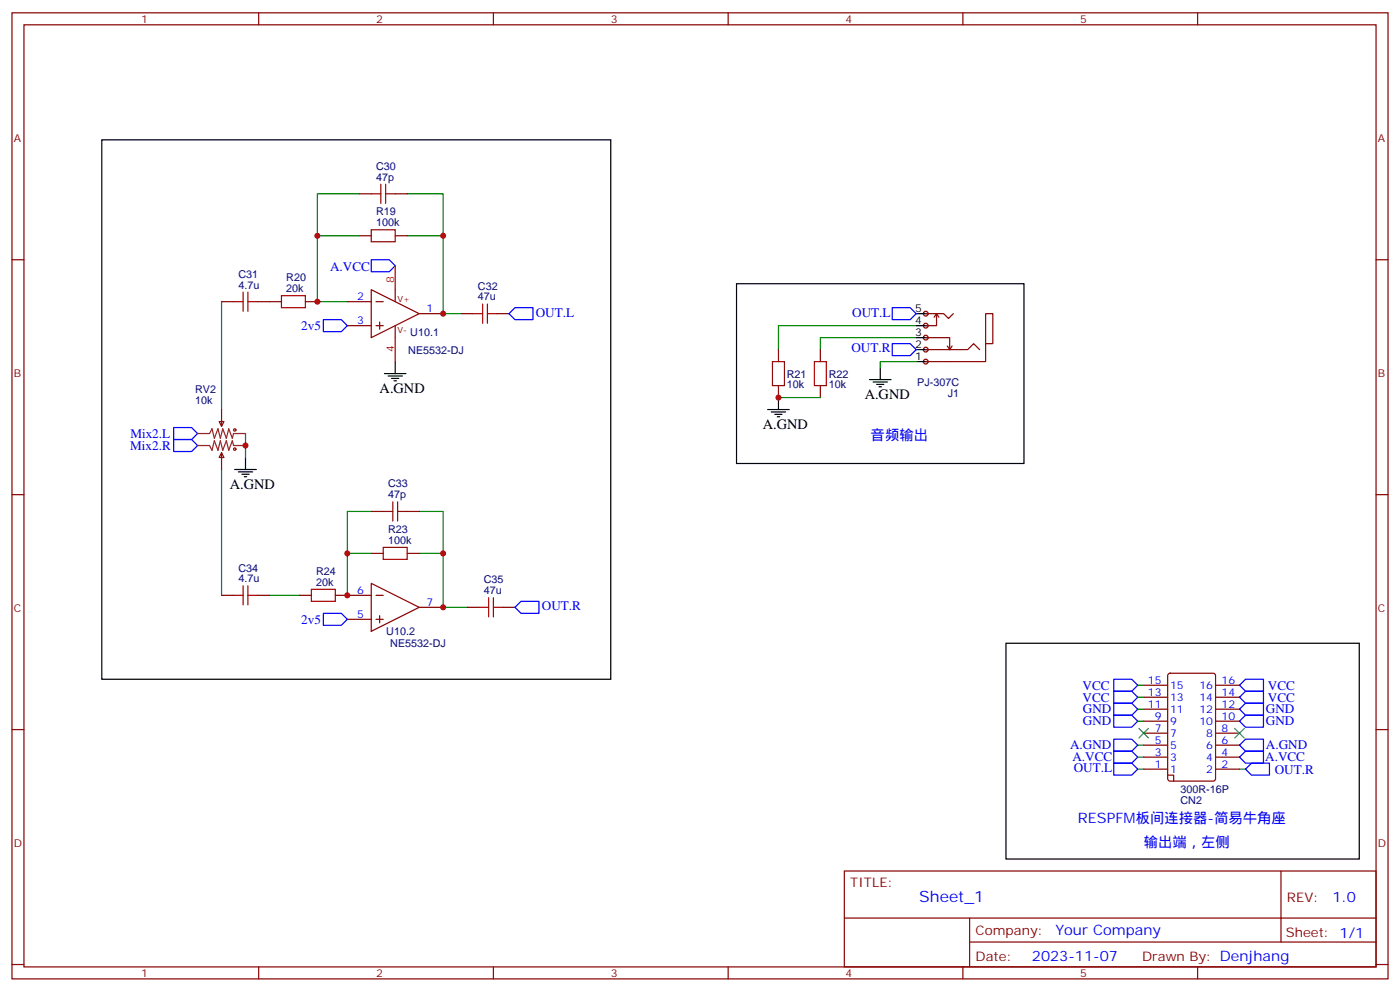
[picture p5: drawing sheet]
<svg xmlns="http://www.w3.org/2000/svg" width="412mm" height="292mm" viewBox="0 0 412 292" stroke-linecap="round" stroke-linejoin="round" font-family="sans-serif">
<g fill="none" stroke="#870000" stroke-width=".35">
<path d="M3.5 3.8h405.4v284.3h-405.4zM7.1 7.3h398.2v277.3h-398.2zM76.2 3.8v3.5M145.3 3.8v3.5M214.5 3.8v3.5M283.6 3.8v3.5M352.8 3.8v3.5M3.5 76.4h3.6M405.3 76.4h3.6M229.3 102.9v3.5M229.3 113.5v3.5M241.7 102.9v3.5"/>
<path d="M241.7 113.5v3.5M3.5 145.6h3.6M405.3 145.6h3.6M3.5 214.7h3.6M405.3 214.7h3.6M248.7 256.4h156.6v28.2h-156.6zM377.3 256.4v20.9M248.7 270.2h156.5M285.6 277.3h119.6M285.6 270.2v14.1M3.5 283.9h3.6M76.2 284.6v3.5"/>
<path d="M145.3 284.6v3.5M214.5 284.6v3.5M283.6 284.6v3.5M352.8 284.6v3.5M405.3 283.9h3.6"/>
</g>
<path d="M217 83.5h84.6v52.9h-84.6zM229.3 117v3.5M226.1 120.5h6.4M227.2 121.2h4.2M228.2 122h2.2M229 122.7h.7" fill="none" stroke="#000" stroke-width=".35"/>
<path d="M269.9 99.4h-28.2v3.5M269.9 95.8h-40.6v7.1" fill="none" stroke="#008700" stroke-width=".35"/>
<path d="M227.5 106.4h3.6v7.1h-3.6zM239.9 106.4h3.5v7.1h-3.5z" fill="none" stroke="#a10000" stroke-width=".35"/>
<g fill="#f0f0f0" stroke="#870000" stroke-width=".35">
<circle cx="272.7" cy="92.3" r=".71"/>
<circle cx="272.7" cy="95.8" r=".71"/>
<circle cx="272.7" cy="99.4" r=".71"/>
<circle cx="272.7" cy="102.9" r=".71"/>
<circle cx="272.7" cy="106.4" r=".71"/>
</g>
<g fill="none" stroke="#000" stroke-width=".35">
<path d="M30 41.2h149.9v158.7h-149.9zM269.9 99.4h3.5M269.9 95.8h3.5M269.9 92.3h3.5M113.2 110h6.4M114.3 110.7h4.2M115.4 111.4h2.1M116.1 112.1h.7M116.4 106.4v3.6M256.1 111.7h6.4M257.2 112.4h4.2M258.2 113.1h2.1"/>
<path d="M258.9 113.8h.7M259.3 108.2v3.5M269.9 106.4h3.5M269.9 102.9h3.5M69.1 138.2h6.4M70.2 138.9h4.2M71.3 139.6h2.1M72.3 134.7v3.5M72 140.3h.7M296.3 189.3h104.1v63.5h-104.1z"/>
</g>
<g fill="none" stroke="#870000" stroke-width=".35">
<path d="M105.8 57h3.6M116.4 57h3.5M105.8 69.4h3.6M116.4 69.4h3.5M65.3 88.8h3.5M75.8 88.8h7.1M90 88.8h3.5M102.3 88.8h7.1M102.3 95.8h7.1M109.4 85.3l14.1 7-14.1 7.1zM110.8 88.8h2.1M110.8 95.8h2.1"/>
<path d="M111.8 94.8v2.1M116.4 85.3v3.5M116.4 95.8v3.6M123.5 92.3h7M135.8 92.3h3.5M146.4 92.3h3.5M272.7 99.4h7.1v3.5M272.7 92.3h5.3l1.4 1.4 1.4-1.4M275.9 92.3v3.5h-3.2M275.9 92.3l.7 1.1M275.9 92.3l-.7 1.1M272.7 102.9h12.3l1.8-1.8 1.8 1.8"/>
<path d="M279 101.8l.8 1.1M280.5 101.8l-.7 1.1M290.3 101.1v-8.8h2.2v8.8h-2.2v5.3h-17.6M64.6 124.1h1.4l-.7 1.4zM65.3 133.2l.7 1.5h-1.4zM65.3 120.5v5M65.3 133.2v5M109.4 150.5h3.5M119.9 150.5h3.6M65.3 175.2h3.5M75.8 175.2h3.6M88.2 175.2h3.5"/>
<path d="M98.8 175.2h10.6M109.4 171.7l14.1 7.1-14.1 7zM109.4 162.9h3.5M110.8 175.2h2.1M119.9 162.9h3.6M123.5 178.8h7M137.6 178.8h3.5M148.2 178.8h3.5M102.3 182.3h7.1M110.8 182.3h2.1M111.8 181.2v2.1M344.2 198.4l.5-.2h12.7l.6 .4 .1 30.6-.5 .6-12.9 .1-.7-.5v-30.5z"/>
<path d="M336.9 219.3h7.1M336.9 215.8h7.1M336.9 212.3h7.1M336.9 208.7h7.1M336.9 205.2h7.1M336.9 201.7h7.1M358.1 219.3h7M358.1 215.8h7M358.1 212.3h7M358.1 208.7h7M358.1 205.2h7M358.1 201.7h7"/>
<path d="M336.9 226.4h7.1M336.9 222.8h7.1M344 228.1h1.7v1.8M358.1 226.4h7M358.1 222.8h7"/>
</g>
<g fill="none" stroke="#00f" stroke-width=".35">
<path d="M109.4 76.4h5.3l1.7 1.8-1.7 1.8h-5.3zM95.2 94.1h5.3l1.8 1.7-1.8 1.8h-5.3zM149.9 92.3l1.8-1.7h5.3v3.5h-5.3zM262.8 90.6h5.3l1.8 1.7-1.8 1.8h-5.3zM262.8 101.1h5.3l1.8 1.8-1.8 1.8h-5.3zM51.2 129.4h5.2l1.8 1.7-1.8 1.8h-5.2zM51.2 125.8h5.2l1.8 1.8-1.8 1.8h-5.2zM151.7 178.8l1.8-1.8h5.2v3.5h-5.2zM95.2 180.5h5.3l1.8 1.8-1.8 1.7h-5.3zM328.1 199.9h5.3l1.7 1.8-1.7 1.7h-5.3zM366.9 199.9h5.3v3.5h-5.3l-1.8-1.7zM328.1 203.4h5.3l1.7 1.8-1.7 1.8h-5.3z"/>
<path d="M328.1 217.6h5.3l1.7 1.7-1.7 1.8h-5.3zM328.1 210.5h5.3l1.7 1.8-1.7 1.7h-5.3zM328.1 207h5.3l1.7 1.7-1.7 1.8h-5.3zM365.1 205.2l1.8-1.8h5.3v3.6h-5.3zM365.1 208.7l1.8-1.7h5.3v3.5h-5.3zM366.9 217.6h5.3v3.5h-5.3l-1.8-1.8zM366.9 210.5h5.3v3.5h-5.3l-1.8-1.7zM328.1 221.1h5.3l1.7 1.7-1.7 1.8h-5.3zM328.1 224.6h5.3l1.7 1.8-1.7 1.7h-5.3zM365.1 222.8l1.8-1.7h5.3v3.5h-5.3zM366.9 226.4l1.8-1.8h5.2v3.5h-5.2z"/>
</g>
<g fill="none" stroke="#008700" stroke-width=".35">
<path d="M105.8 57h-12.3v12.4M119.9 57h10.6v12.4M105.8 69.4h-12.3v19.4h8.8M119.9 69.4h10.6v22.9h5.3M65.3 88.8v31.7M229.3 117h12.4M269.9 106.4h-10.6v1.8M65.3 138.2v37M72.3 127.6v7.1M109.4 150.5h-7.1v24.7M123.5 150.5h7v12.4M79.4 175.2h8.8"/>
<path d="M102.3 162.9h7.1M123.5 162.9h7v15.9h7.1M335.1 219.3h1.8M335.1 212.3h1.8M335.1 208.7h1.8M335.1 205.2h1.8M335.1 201.7h1.8M335.1 226.4h1.8M335.1 222.8h1.8M365.1 226.4h1.8"/>
</g>
<g fill="none" stroke="#a10000" stroke-width=".35">
<path d="M109.4 57h2.8M112.2 54.2v5.7M113.6 57h2.8M113.6 54.2v5.7M109.4 67.6h7v3.6h-7zM68.8 88.8h2.8M71.6 86v5.6M73 88.8h2.8M73 86v5.6M82.9 87h7.1v3.6h-7.1zM139.3 92.3h2.9M142.2 89.5v5.6"/>
<path d="M143.6 92.3h2.8M143.6 89.5v5.6M112.9 150.5h2.8M115.7 147.7v5.7M117.1 150.5h2.8M117.1 147.7v5.7M68.8 175.2h2.8M71.6 172.4v5.6M73 172.4v5.6M73 175.2h2.8M91.7 173.5h7.1v3.5h-7.1zM112.9 161.1h7v3.5h-7z"/>
<path d="M141.1 178.8h2.8M143.9 175.9v5.7M145.3 178.8h2.9M145.3 175.9v5.7"/>
<circle cx="69.1" cy="132.2" r=".35"/>
<circle cx="69.1" cy="126.5" r=".35"/>
</g>
<path d="M116.4 78.2v7.1M116.4 99.4v7" fill="none" stroke="#f00" stroke-width=".35"/>
<path d="M58.2 127.6h3.5l.7-1.4 .7 2.8 1.1-2.8 .7 2.8 .7-2.8 1.1 2.8 .7-2.8 1 2.8 .4-1.4h3.5M58.2 131.1h3.5l.7 1.4 .7-2.8 1.1 2.8 .7-2.8 .7 2.8 1.1-2.8 .7 2.8 1-2.8 .4 1.4h3.5" fill="none" stroke="#8c2424" stroke-width=".35"/>
<path d="M335.5 214.4l2.8 2.8M338.3 214.4l-2.8 2.8M363.7 214.4l2.8 2.8M366.5 214.4l-2.8 2.8" fill="none" stroke="#3c3" stroke-width=".35"/>
<g fill="#c00">
<circle cx="229.3" cy="117" r=".88"/>
<circle cx="93.5" cy="88.8" r=".88"/>
<circle cx="102.3" cy="162.9" r=".88"/>
<circle cx="130.5" cy="162.9" r=".88"/>
<circle cx="130.5" cy="178.8" r=".88"/>
<circle cx="102.3" cy="175.2" r=".88"/>
<circle cx="130.5" cy="69.4" r=".88"/>
<circle cx="93.5" cy="69.4" r=".88"/>
<circle cx="130.5" cy="92.3" r=".88"/>
<circle cx="72.3" cy="131.1" r=".88"/>
</g>
<text font-size="4.6" fill="#00f" x="270.8" y="265.4">Sheet_1</text>
<g font-size="4.2">
<text x="111.8" y="115.6">A.GND</text>
<text x="254.7" y="117.4">A.GND</text>
<text x="224.7" y="126.2">A.GND</text>
<text x="67.7" y="143.8">A.GND</text>
</g>
<g font-size="4.2" fill="#00f">
<text x="256.5" y="129.4">音频输出</text>
<text x="317.5" y="242.3">RESPFM板间连接器-简易牛角座</text>
<text x="336.9" y="249.3">输出端，左侧</text>
<text x="392.5" y="265.6">1.0</text>
<text x="310.9" y="275.2">Your Company</text>
<text x="304" y="283">2023-11-07</text>
</g>
<g font-size="3.9" fill="#00f">
<text x="97.2" y="79.6">A.VCC</text>
<text x="157.8" y="93.2">OUT.L</text>
<text x="251" y="93.2">OUT.L</text>
<text x="88.7" y="97.1">2v5</text>
<text x="250.8" y="103.7">OUT.R</text>
<text x="38.4" y="128.8">Mix2.L</text>
<text x="38.4" y="132.4">Mix2.R</text>
<text x="159.6" y="179.5">OUT.R</text>
<text x="88.7" y="183.6">2v5</text>
<text x="318.9" y="203">VCC</text>
<text x="373.5" y="203">VCC</text>
<text x="318.9" y="206.5">VCC</text>
<text x="319" y="210">GND</text>
<text x="372.9" y="210">GND</text>
<text x="373.5" y="206.5">VCC</text>
<text x="319" y="213.5">GND</text>
<text x="372.9" y="213.5">GND</text>
<text x="315.2" y="220.6">A.GND</text>
<text x="372.9" y="220.6">A.GND</text>
<text x="315.9" y="224.1">A.VCC</text>
<text x="316.3" y="227.2">OUT.L</text>
<text x="372.7" y="224.1">A.VCC</text>
<text x="375.5" y="227.7">OUT.R</text>
</g>
<g font-size="3.9" fill="#800">
<text x="250.5" y="260.9">TITLE:</text>
<text x="379.1" y="265.6">REV:</text>
<text x="287.4" y="275.1">Company:</text>
<text x="378.7" y="275.8">Sheet: 1/1</text>
<text x="287.4" y="282.8">Date:</text>
<text x="336.4" y="282.9">Drawn By: Denjhang</text>
</g>
<g font-size="3.2" fill="#800">
<text x="41.6" y="6.8">1</text>
<text x="110.8" y="6.8">2</text>
<text x="179.9" y="6.8">3</text>
<text x="249.1" y="6.8">4</text>
<text x="318.2" y="6.8">5</text>
<text x="4.1" y="41.9">A</text>
<text x="405.9" y="41.9">A</text>
<text x="4.1" y="111">B</text>
<text x="405.9" y="111">B</text>
<text x="4.1" y="180.2">C</text>
<text x="405.9" y="180.2">C</text>
<text x="4.1" y="249.3">D</text>
<text x="405.9" y="249.3">D</text>
<text x="41.6" y="287.6">1</text>
<text x="110.8" y="287.6">2</text>
<text x="179.9" y="287.6">3</text>
<text x="249.1" y="287.6">4</text>
<text x="318.2" y="287.6">5</text>
</g>
<g font-size="3.2" fill="#000080">
<text x="110.8" y="53.2">47p</text>
<text x="110.8" y="50">C30</text>
<text x="110.8" y="63.4">R19</text>
<text x="110.8" y="66.6">100k</text>
<text x="70.2" y="81.8">C31</text>
<text x="84.3" y="82.7">R20</text>
<text x="70.2" y="84.9">4.7u</text>
<text x="84.3" y="86">20k</text>
<text x="140.8" y="88.4">47u</text>
<text x="140.8" y="85.2">C32</text>
<text x="120.8" y="98.8">U10.1</text>
<text x="120.3" y="104.1">NE5532-DJ</text>
<text x="231.8" y="111.1">R21</text>
<text x="244.1" y="111.1">R22</text>
<text x="270.2" y="113.7">PJ-307C</text>
<text x="57.5" y="118.8">10k</text>
<text x="57.5" y="115.6">RV2</text>
<text x="231.8" y="114.3">10k</text>
<text x="244.1" y="114.3">10k</text>
<text x="279.2" y="116.8">J1</text>
<text x="114.3" y="143.5">C33</text>
<text x="114.3" y="146.6">47p</text>
<text x="114.3" y="160.1">100k</text>
<text x="114.3" y="156.9">R23</text>
<text x="70.2" y="171.3">4.7u</text>
<text x="70.2" y="168.2">C34</text>
<text x="93.1" y="172.4">20k</text>
<text x="93.1" y="169.2">R24</text>
<text x="142.5" y="171.7">C35</text>
<text x="142.5" y="174.9">47u</text>
<text x="113.8" y="187">U10.2</text>
<text x="115" y="190.5">NE5532-DJ</text>
<text x="347.7" y="233.5">300R-16P</text>
<text x="347.7" y="236.6">CN2</text>
</g>
<g font-size="3.2" fill="#f00">
<text x="116.1" y="83.1" transform="rotate(-90 116.1 83.1)">8</text>
<text x="116.1" y="103.5" transform="rotate(-90 116.1 103.5)">4</text>
</g>
<g font-size="3.2" fill="#00f">
<text x="105.2" y="88.4">2</text>
<text x="105.2" y="95.5">3</text>
<text x="125.6" y="92">1</text>
<text x="105.2" y="174.9">6</text>
<text x="125.6" y="178.4">7</text>
<text x="105.2" y="181.9">5</text>
<text x="338.2" y="201.3">15</text>
<text x="344.7" y="202.7">15</text>
<text x="353.3" y="202.7">16</text>
<text x="359.8" y="201.3">16</text>
<text x="338.2" y="208.4">11</text>
<text x="338.2" y="204.9">13</text>
<text x="344.7" y="209.8">11</text>
<text x="344.7" y="206.3">13</text>
<text x="353.3" y="209.8">12</text>
<text x="353.3" y="206.3">14</text>
<text x="359.8" y="208.4">12</text>
<text x="359.8" y="204.9">14</text>
<text x="340.2" y="215.4">7</text>
<text x="340.2" y="211.9">9</text>
<text x="344.7" y="213.3">9</text>
<text x="353.3" y="213.3">10</text>
<text x="359.8" y="215.4">8</text>
<text x="359.8" y="211.9">10</text>
<text x="340.2" y="219">5</text>
<text x="344.7" y="220.4">5</text>
<text x="344.7" y="216.9">7</text>
<text x="355.3" y="220.4">6</text>
<text x="355.3" y="216.9">8</text>
<text x="359.8" y="219">6</text>
<text x="340.2" y="226">1</text>
<text x="340.2" y="222.5">3</text>
<text x="344.7" y="227.4">1</text>
<text x="344.7" y="223.9">3</text>
<text x="355.3" y="227.4">2</text>
<text x="355.3" y="223.9">4</text>
<text x="359.8" y="226">2</text>
<text x="359.8" y="222.5">4</text>
</g>
<g font-size="3.2">
<text x="269.6" y="95.5">4</text>
<text x="269.6" y="92">5</text>
<text x="269.6" y="99">3</text>
<text x="269.6" y="106.1">1</text>
<text x="269.6" y="102.6">2</text>
</g>
<g font-size="2.5" fill="#800">
<text x="117.1" y="88.8">V+</text>
<text x="117.1" y="98">V-</text>
</g>
</svg>
